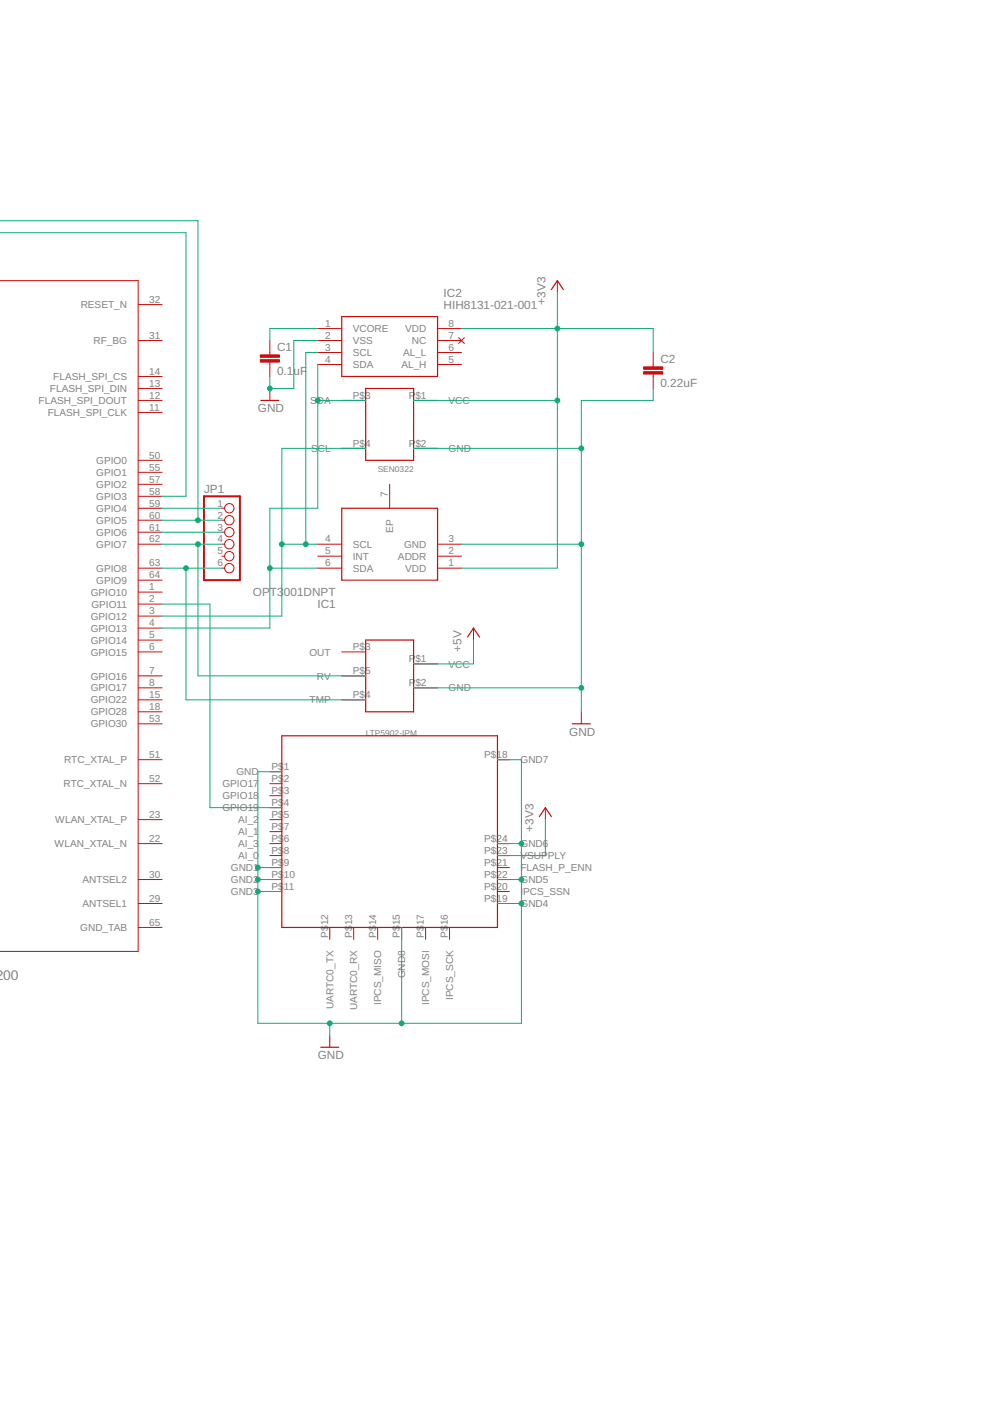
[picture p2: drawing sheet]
<svg xmlns="http://www.w3.org/2000/svg" width="210mm" height="297mm" viewBox="0 0 210 297" stroke-linecap="round" stroke-linejoin="round" font-family="sans-serif">
<g fill="none" stroke="#c90d0c" stroke-width=".21">
<path d="M-.1 59.5h29.4v142.2h-29.4M118.2 59.5v2.5M29.3 79.8h5.1M29.3 72.2h5.1M29.3 64.6h5.1M57.2 72.2v3M57.2 76.8v3M67.4 72.2h5.1M67.4 69.7h5.1M67.4 74.7h5.1M67.4 77.3h5.1M92.8 72.2h5.1"/>
<path d="M92.8 69.7h5.1M92.8 74.7h5.1M92.8 77.3h5.1M97.2 71.6l1.3 1.2M98.5 71.6l-1.3 1.2M138.5 74.7v3.1M138.5 79.3v3.1M29.3 87.4h5.1M29.3 84.9h5.1M29.3 82.4h5.1M29.3 97.6h5.1M57.2 82.4v2.5"/>
<path d="M72.5 84.9h5M72.5 95.1h5M87.7 84.9h5.1M87.7 95.1h5.1M29.3 100.1h5.1M29.3 102.7h5.1M29.3 105.2h5.1M29.3 107.8h5.1M29.3 110.3h5.1M29.3 112.8h5.1M29.3 115.4h5.1M47.1 107.8h.5"/>
<path d="M47.1 110.3h.5M47.1 112.8h.5M47.1 115.4h.5M47.1 117.9h.5M67.4 115.4h5.1M67.4 117.9h5.1M82.6 102.7v5.1M92.8 115.4h5.1M92.8 117.9h5.1M29.3 125.5h5.1M29.3 128.1h5.1M29.3 130.6h5.1"/>
<path d="M29.3 133.2h5.1M29.3 135.7h5.1M29.3 138.2h5.1M29.3 120.5h5.1M29.3 123h5.1M47.1 120.5h.5M67.4 120.5h5.1M72.5 138.2h5M92.8 120.5h5.1M100.4 133.2v2.5M29.3 143.3h5.1M29.3 145.8h5.1"/>
<path d="M29.3 148.4h5.1M29.3 150.9h5.1M29.3 153.5h5.1M72.5 143.3h5M72.5 148.4h5M87.7 145.8h5.1M87.7 140.8h5.1M123.3 150.9v2.6M29.3 178.9h5.1M29.3 173.8h5.1M29.3 161.1h5.1M29.3 166.2h5.1"/>
<path d="M57.2 178.9h2.6M57.2 173.8h2.6M57.2 166.2h2.6M57.2 163.6h2.6M57.2 168.7h2.6M57.2 171.2h2.6M57.2 176.3h2.6M105.5 178.9h2.5M105.5 161.1h2.5M115.6 171.2v2.6M29.3 191.6h5.1M29.3 186.5h5.1"/>
<path d="M29.3 196.6h5.1M57.2 186.5h2.6M57.2 181.4h2.6M57.2 183.9h2.6M57.2 189h2.6M69.9 196.6v2.6M75 196.6v2.6M80.1 196.6v2.6M85.2 196.6v2.6M90.2 196.6v2.6M95.3 196.6v2.6M105.5 191.6h2.5"/>
<path d="M105.5 186.5h2.5M105.5 181.4h2.5M105.5 183.9h2.5M105.5 189h2.5M69.9 219.5v2.5"/>
<circle cx="48.6" cy="107.8" r=".99"/>
<circle cx="48.6" cy="110.3" r=".99"/>
<circle cx="48.6" cy="115.4" r=".99"/>
<circle cx="48.6" cy="112.8" r=".99"/>
<circle cx="48.6" cy="117.9" r=".99"/>
<circle cx="48.6" cy="120.5" r=".99"/>
</g>
<path d="M43.2 105.2h7.7v17.8h-7.7z" fill="none" stroke="#c90d0c" stroke-width=".42"/>
<path d="M72.5 67.1h20.3v12.7h-20.3zM116.9 61.4l1.3-1.9 1.2 1.9M55.3 84.9h3.8M77.5 82.4h10.2v15.2h-10.2zM72.5 107.8h20.3v15.2h-20.3zM77.5 135.7h10.2v15.2h-10.2zM99.1 135.1l1.3-1.9 1.3 1.9M59.8 156h45.7v40.6h-45.7zM121.3 153.5h3.9M114.4 173.1l1.2-1.9 1.3 1.9M68 222h3.8" fill="none" stroke="#c90d0c" stroke-width=".25"/>
<g fill="#c90d0c" stroke="#c90d0c" stroke-width=".21">
<path d="M55.2 75.2h4v.6h-4z"/>
<path d="M55.2 76.3h4v.5h-4z"/>
<path d="M136.5 77.8h4v.5h-4z"/>
<path d="M136.5 78.8h4v.5h-4z"/>
</g>
<g fill="none" stroke="#0dab76" stroke-width=".21">
<path d="M0 46.8h42v63.5M0 49.3h39.4v55.9h-5M67.4 77.3v30.5h-10.2v25.4h-22.8M67.4 69.7h-10.2v2.5M67.4 72.2h-5.1v10.2h-5.1v-2.6M67.4 74.7h-2.6v40.7M97.9 69.7h40.6v5M118.2 62v58.5h-20.3M67.4 84.9h10.1M77.5 95.1h-17.7v35.5h-25.4M87.7 84.9h30.5M87.7 95.1h35.6"/>
<path d="M138.5 82.4v2.5h-15.2v66M34.4 107.8h12.7M34.4 110.3h12.7M34.4 112.8h12.7M34.4 115.4h12.7M42 115.4v27.9h35.5M59.8 115.4h7.6M97.9 115.4h25.4M34.4 120.5h12.7M34.4 128.1h10.1v43.1h15.3M39.4 120.5v27.9h38.1M57.2 120.5h10.2"/>
<path d="M100.4 135.7v5.1h-12.7M87.7 145.8h35.6M105.5 161.1h5.1v55.9h-55.9v-53.4h5.1M105.5 178.9h5.1M115.6 173.8v7.6h-10.1M54.7 183.9h5.1M54.7 186.5h5.1M54.7 189h5.1M85.2 196.6v20.4M105.5 186.5h5.1M105.5 191.6h5.1M69.9 217v2.5"/>
</g>
<g fill="#0dab76" stroke="#0dab76" stroke-width=".21">
<circle cx="42" cy="110.3" r=".51"/>
<circle cx="42" cy="115.4" r=".51"/>
<circle cx="39.4" cy="120.5" r=".51"/>
<circle cx="54.7" cy="183.9" r=".51"/>
<circle cx="54.7" cy="186.5" r=".51"/>
<circle cx="54.7" cy="189" r=".51"/>
<circle cx="69.9" cy="217" r=".51"/>
<circle cx="85.2" cy="217" r=".51"/>
<circle cx="110.6" cy="186.5" r=".51"/>
<circle cx="110.6" cy="191.6" r=".51"/>
<circle cx="110.6" cy="178.9" r=".51"/>
<circle cx="123.3" cy="145.8" r=".51"/>
<circle cx="123.3" cy="115.4" r=".51"/>
<circle cx="123.3" cy="95.1" r=".51"/>
<circle cx="57.2" cy="82.4" r=".51"/>
<circle cx="118.2" cy="69.7" r=".51"/>
<circle cx="118.2" cy="84.9" r=".51"/>
<circle cx="59.8" cy="115.4" r=".51"/>
<circle cx="64.8" cy="115.4" r=".51"/>
<circle cx="57.2" cy="120.5" r=".51"/>
<circle cx="67.4" cy="84.9" r=".51"/>
</g>
<text font-size="2.9" fill="#808080" x="-1" y="207.8">200</text>
<g font-size="2.5" fill="#808080">
<text x="94" y="65.5">HIH8131-021-001</text>
<text x="94" y="62.9">IC2</text>
<text x="115.6" y="64.6" transform="rotate(-90 115.6 64.6)">+3V3</text>
<text x="58.7" y="74.4">C1</text>
<text x="140" y="76.9">C2</text>
<text x="58.7" y="79.4">0.1uF</text>
<text x="140" y="82">0.22uF</text>
<text x="54.7" y="87.4">GND</text>
<text x="43.3" y="104.6">JP1</text>
<text x="53.6" y="126.4">OP</text>
<text x="57.2" y="126.4">T3</text>
<text x="60.2" y="126.4">001DNPT</text>
<text x="67.3" y="129">IC1</text>
<text x="97.9" y="138.2" transform="rotate(-90 97.9 138.2)">+5V</text>
<text x="120.7" y="156">GND</text>
<text x="113.1" y="176.3" transform="rotate(-90 113.1 176.3)">+3V3</text>
<text x="67.4" y="224.6">GND</text>
</g>
<g font-size="2.1" fill="#808080">
<text x="17.1" y="65.3">RESET_N</text>
<text x="31.6" y="64.2">32</text>
<text x="31.6" y="71.8">31</text>
<text x="68.9" y="69.3">1</text>
<text x="68.9" y="71.8">2</text>
<text x="74.8" y="70.4">VCORE</text>
<text x="85.9" y="70.4">VDD</text>
<text x="95.1" y="69.3">8</text>
<text x="95.1" y="71.8">7</text>
<text x="19.8" y="73">RF_BG</text>
<text x="68.9" y="74.4">3</text>
<text x="68.9" y="76.9">4</text>
<text x="74.8" y="73">VSS</text>
<text x="74.8" y="75.5">SCL</text>
<text x="85.5" y="75.5">AL_L</text>
<text x="87.3" y="73">NC</text>
<text x="95.1" y="74.4">6</text>
<text x="95.1" y="76.9">5</text>
<text x="10.6" y="83.1">FLASH_SPI_DIN</text>
<text x="11.3" y="80.6">FLASH_SPI_CS</text>
<text x="31.6" y="82">13</text>
<text x="31.6" y="79.5">14</text>
<text x="74.8" y="78">SDA</text>
<text x="85.1" y="78">AL_H</text>
<text x="8.2" y="85.7">FLASH_SPI_DOUT</text>
<text x="10.1" y="88.2">FLASH_SPI_CLK</text>
<text x="31.6" y="87.1">11</text>
<text x="31.6" y="84.5">12</text>
<text x="65.7" y="85.7">SDA</text>
<text x="74.8" y="84.5">P$3</text>
<text x="86.6" y="84.5">P</text>
<text x="88.1" y="84.5">$1</text>
<text x="95.1" y="85.7">VCC</text>
<text x="66" y="95.8">S</text>
<text x="67.4" y="95.8">CL</text>
<text x="74.8" y="94.7">P$4</text>
<text x="86.6" y="94.7">P</text>
<text x="88.1" y="94.7">$2</text>
<text x="95.1" y="95.8">GND</text>
<text x="20.4" y="98.4">GPIO0</text>
<text x="20.4" y="100.9">GPIO1</text>
<text x="31.6" y="97.2">50</text>
<text x="31.6" y="99.8">55</text>
<text x="20.4" y="103.4">GPIO2</text>
<text x="20.4" y="106">GPIO3</text>
<text x="31.6" y="102.3">57</text>
<text x="31.6" y="104.9">58</text>
<text x="31.6" y="107.4">59</text>
<text x="46.1" y="107.4">1</text>
<text x="82.3" y="105.4" transform="rotate(-90 82.3 105.4)">7</text>
<text x="20.4" y="108.5">GPIO4</text>
<text x="20.4" y="111.1">GPIO5</text>
<text x="20.4" y="113.6">GPIO6</text>
<text x="31.6" y="109.9">60</text>
<text x="31.6" y="112.5">61</text>
<text x="46.1" y="109.9">2</text>
<text x="46.1" y="112.5">3</text>
<text x="83.4" y="112.9" transform="rotate(-90 83.4 112.9)">EP</text>
<text x="20.4" y="116.1">GPIO7</text>
<text x="31.6" y="115">62</text>
<text x="46.1" y="115">4</text>
<text x="46.1" y="117.6">5</text>
<text x="68.9" y="117.6">5</text>
<text x="68.9" y="115">4</text>
<text x="74.8" y="118.7">INT</text>
<text x="74.8" y="116.1">SCL</text>
<text x="84.4" y="118.7">ADDR</text>
<text x="85.7" y="116.1">GND</text>
<text x="95.1" y="117.6">2</text>
<text x="95.1" y="115">3</text>
<text x="20.4" y="121.2">GPIO8</text>
<text x="20.4" y="123.8">GPIO9</text>
<text x="31.6" y="125.2">1</text>
<text x="31.6" y="120.1">63</text>
<text x="31.6" y="122.6">64</text>
<text x="46.1" y="120.1">6</text>
<text x="68.9" y="120.1">6</text>
<text x="74.8" y="121.2">SDA</text>
<text x="85.9" y="121.2">VDD</text>
<text x="95.1" y="120.1">1</text>
<text x="19.2" y="126.3">GPIO10</text>
<text x="19.2" y="131.4">GPIO12</text>
<text x="19.4" y="128.8">GPIO11</text>
<text x="31.6" y="127.7">2</text>
<text x="31.6" y="130.3">3</text>
<text x="19.2" y="133.9">GPIO13</text>
<text x="19.2" y="136.5">GPIO14</text>
<text x="31.6" y="132.8">4</text>
<text x="31.6" y="135.3">5</text>
<text x="31.6" y="137.9">6</text>
<text x="74.8" y="137.9">P$3</text>
<text x="19.2" y="139">GPIO15</text>
<text x="31.6" y="143">7</text>
<text x="65.6" y="139">OUT</text>
<text x="74.8" y="143">P$5</text>
<text x="86.6" y="140.4">P</text>
<text x="88.1" y="140.4">$1</text>
<text x="95.1" y="141.5">VCC</text>
<text x="19.2" y="144.1">GPIO16</text>
<text x="19.2" y="146.6">GPIO17</text>
<text x="19.2" y="149.1">GPIO22</text>
<text x="31.6" y="145.5">8</text>
<text x="31.6" y="148">15</text>
<text x="65.6" y="149.1">TMP</text>
<text x="67.2" y="144.1">RV</text>
<text x="74.8" y="148">P$4</text>
<text x="86.6" y="145.5">P</text>
<text x="88.1" y="145.5">$2</text>
<text x="95.1" y="146.6">GND</text>
<text x="19.2" y="151.7">GPIO28</text>
<text x="19.2" y="154.2">GPIO30</text>
<text x="31.6" y="150.6">18</text>
<text x="31.6" y="153.1">53</text>
<text x="13.6" y="161.8">RTC_XTAL_P</text>
<text x="31.6" y="160.7">51</text>
<text x="102.7" y="160.7">P$18</text>
<text x="110.3" y="161.8">GND7</text>
<text x="13.5" y="166.9">RTC_XTAL_N</text>
<text x="31.6" y="165.8">52</text>
<text x="47.2" y="166.9">GPIO17</text>
<text x="50.1" y="164.4">GND</text>
<text x="57.6" y="163.3">P$</text>
<text x="57.6" y="165.8">P$</text>
<text x="60.2" y="163.3">1</text>
<text x="60.2" y="165.8">2</text>
<text x="31.6" y="173.4">23</text>
<text x="47.2" y="169.5">GPIO18</text>
<text x="47.2" y="172">GPIO19</text>
<text x="57.6" y="168.3">P$</text>
<text x="57.6" y="170.9">P$</text>
<text x="57.6" y="173.4">P$</text>
<text x="60.2" y="168.3">3</text>
<text x="60.2" y="170.9">4</text>
<text x="60.2" y="173.4">5</text>
<text x="11.6" y="179.6">WLAN_XTAL_N</text>
<text x="11.7" y="174.5">WLAN_XTAL_P</text>
<text x="31.6" y="178.5">22</text>
<text x="50.5" y="174.5">AI_2</text>
<text x="50.5" y="177.1">AI_1</text>
<text x="50.5" y="179.6">AI_3</text>
<text x="57.6" y="176">P$</text>
<text x="57.6" y="178.5">P$</text>
<text x="60.2" y="176">7</text>
<text x="60.2" y="178.5">6</text>
<text x="102.7" y="178.5">P$24</text>
<text x="110.3" y="179.6">GND6</text>
<text x="48.9" y="184.7">GND1</text>
<text x="50.5" y="182.2">AI_0</text>
<text x="57.6" y="181">P$</text>
<text x="57.6" y="183.6">P$</text>
<text x="60.2" y="181">8</text>
<text x="60.2" y="183.6">9</text>
<text x="102.7" y="183.6">P$21</text>
<text x="102.7" y="181">P$23</text>
<text x="110.3" y="184.7">FLASH_P_ENN</text>
<text x="110.3" y="182.2">VSUPPLY</text>
<text x="17.5" y="187.2">ANTSEL2</text>
<text x="31.6" y="191.2">29</text>
<text x="31.6" y="186.1">30</text>
<text x="48.9" y="187.2">GND2</text>
<text x="48.9" y="189.8">GND3</text>
<text x="57.6" y="186.1">P$</text>
<text x="57.6" y="188.7">P$</text>
<text x="60.2" y="186.1">10</text>
<text x="60.2" y="188.7">11</text>
<text x="102.7" y="191.2">P$19</text>
<text x="102.7" y="188.7">P$20</text>
<text x="102.7" y="186.1">P$22</text>
<text x="110.3" y="189.8">I</text>
<text x="110.3" y="187.2">GND5</text>
<text x="110.9" y="189.8">PCS_SSN</text>
<text x="17" y="197.4">GND_TAB</text>
<text x="17.5" y="192.3">ANTSEL1</text>
<text x="31.6" y="196.3">65</text>
<text x="69.6" y="196.2" transform="rotate(-90 69.6 196.2)">12</text>
<text x="74.6" y="196.2" transform="rotate(-90 74.6 196.2)">13</text>
<text x="79.7" y="196.2" transform="rotate(-90 79.7 196.2)">14</text>
<text x="84.8" y="196.2" transform="rotate(-90 84.8 196.2)">15</text>
<text x="89.9" y="196.2" transform="rotate(-90 89.9 196.2)">17</text>
<text x="95" y="196.2" transform="rotate(-90 95 196.2)">16</text>
<text x="110.3" y="192.3">GND4</text>
<text x="69.6" y="198.8" transform="rotate(-90 69.6 198.8)">P$</text>
<text x="74.6" y="198.8" transform="rotate(-90 74.6 198.8)">P$</text>
<text x="79.7" y="198.8" transform="rotate(-90 79.7 198.8)">P$</text>
<text x="84.8" y="198.8" transform="rotate(-90 84.8 198.8)">P$</text>
<text x="89.9" y="198.8" transform="rotate(-90 89.9 198.8)">P$</text>
<text x="95" y="198.8" transform="rotate(-90 95 198.8)">P$</text>
<text x="85.9" y="207.5" transform="rotate(-90 85.9 207.5)">GND8</text>
<text x="70.7" y="213.9" transform="rotate(-90 70.7 213.9)">UARTC0_TX</text>
<text x="75.8" y="214.2" transform="rotate(-90 75.8 214.2)">UARTC0_RX</text>
<text x="80.8" y="213.1" transform="rotate(-90 80.8 213.1)">IPCS_MISO</text>
<text x="91" y="213.1" transform="rotate(-90 91 213.1)">IPCS_MOSI</text>
<text x="96.1" y="212.1" transform="rotate(-90 96.1 212.1)">IPCS_SCK</text>
</g>
<g font-size="1.8" fill="#808080">
<text x="80.1" y="100.1">SEN0322</text>
<text x="77.5" y="156">LTP5902-IPM</text>
</g>
</svg>
